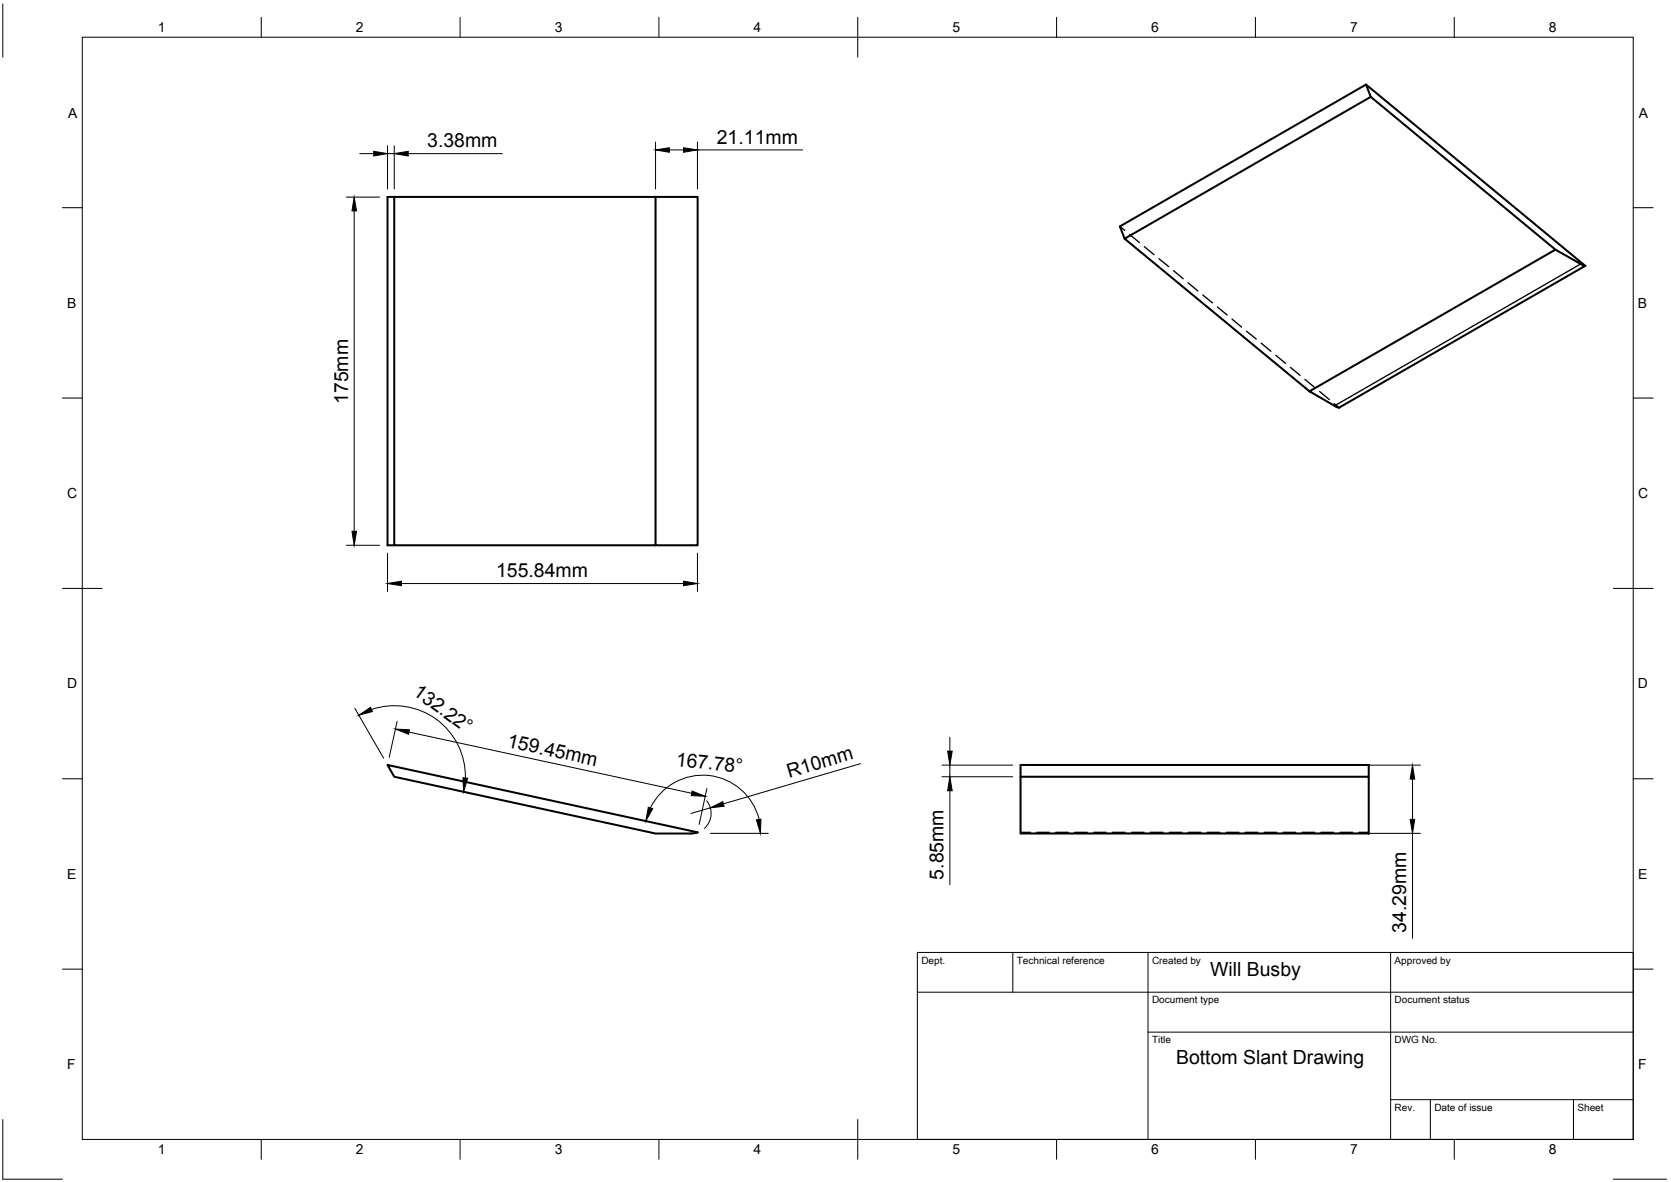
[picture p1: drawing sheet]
<svg xmlns="http://www.w3.org/2000/svg" width="420mm" height="297mm" viewBox="0 0 420 297" stroke-linecap="round" stroke-linejoin="round" font-family="sans-serif">
<!-- layer: MD_Visible -->
<path d="M343.5 21.3l1.2 3M99.1 49.5h-1.7v87.5h1.7M164.8 49.5h10.6v87.5h-76.3v-87.5h65.7v87.5M282.8 60l-1.2-3.1 61.9-35.6 55.1 45.5-61.9 35.6-1.1-.4M391.1 62.7l6.4 3.6M397.5 66.4l1.2 .4M329.3 98.3l61.8-35.6-46.4-38.4-61.9 35.7 46.5 38.3 6.3 3.7M256.6 195.2h87.6v14.3h-87.6zM256.6 195.2v-3h87.6v3M175.4 209.2l-78-17 1.7 3 65.7 14.3h9M175.5 209.2l-1.7 .2" fill="none" stroke="#000" stroke-width=".51"/>
<!-- layer: MD_Hidden -->
<g fill="none" stroke="#000" stroke-width=".34">
<path d="M281.6 56.9l1.2 1M284 58.9l2.5 2.1M287.7 62l2.5 2M291.4 65l2.5 2M295.1 68l2.4 2.1M298.7 71.1l2.5 2M302.4 74.1l2.5 2M306.1 77.1l2.5 2.1M309.8 80.2l2.4 2M313.4 83.2l2.5 2M317.1 86.2l2.5 2.1M320.8 89.3l2.4 2"/>
<path d="M324.5 92.3l2.4 2M328.1 95.3l2.5 2.1M331.8 98.4l2.4 2M335.5 101.4l1.2 1M256.6 209.2h2.5M260.7 209.2h3.1M265.5 209.2h3.1M270.2 209.2h3.2M275 209.2h3.2M279.7 209.2h3.2M284.5 209.2h3.2M289.2 209.2h3.2"/>
<path d="M294 209.2h3.2M298.8 209.2h3.2M303.6 209.2h3.1M308.3 209.2h3.2M313.1 209.2h3.2M317.9 209.2h3.1M322.6 209.2h3.2M327.4 209.2h3.2M332.1 209.2h3.2M336.9 209.2h3.2M341.7 209.2h2.5"/>
</g>
<!-- layer: MD_Visible Narrow -->
<path d="M397.5 66.3l-61.9 35.7" fill="none" stroke="#000" stroke-width=".34"/>
<!-- layer: BORDER -->
<g fill="none" stroke="#000" stroke-width=".25">
<path d="M.7 1v13.4M20.7 9.4h390v276.9h-390zM65.7 4.4v5M115.7 4.4v5M165.7 4.4v5M215.7 4.4v10M265.7 4.4v5M315.7 4.4v5M365.7 4.4v5M15.7 52.2h5M410.7 52.2h5M15.7 100h5"/>
<path d="M410.7 100h5M15.7 147.9h10M405.7 147.9h10M15.7 195.7h5M410.7 195.7h5M15.7 243.5h5M410.7 243.5h5M.7 281.3v15h15M65.7 286.3v5M115.7 286.3v5M165.7 286.3v5M215.7 281.3v10"/>
<path d="M265.7 286.3v5M315.7 286.3v5M365.7 286.3v5M405.7 296.3h13.3"/>
</g>
<!-- layer: TITLEBLOCK -->
<path d="M230.7 239.4h180v46.9h-180zM254.7 239.4v9.9M288.7 239.4v46.9M349.7 239.4v46.9M230.7 249.3h180M288.7 259.4h122M349.7 276.4h61M359.6 276.4v9.9M395.6 276.4v9.9" fill="none" stroke="#000" stroke-width=".25"/>
<!-- layer: 0 -->
<g fill="none" stroke="#000" stroke-width=".25">
<path d="M90.5 38.6h3.5M97.4 36.6v10.9M97.4 38.6h1.7M99.1 36.6v10.9M102.6 38.6h23.7M164.8 35.7v11.8M168.3 37.7h3.6M175.4 35.7v11.8M175.4 37.7h26.4M87.1 49.5h8.3M89.1 53v80.5M87.1 137h8.3"/>
<path d="M97.4 139v9.6M175.4 139v9.6M101 146.6h70.9M89.2 178l7.3 12.5M93.4 178.3a17.8 17.8 0 0 1 23.6 17.2M99.9 181.3l-2 9M102.9 184l71 15.3M177.7 198.2l-1.9 9M216.4 191.9l-34.5 10.1M236.8 192.3h17.8M236.8 195.2h17.8M238.8 185.3v3.5"/>
<path d="M238.8 192.3v2.9M238.8 198.7v23.6M258.6 192.3h98.6M355.2 195.8v10.1M163.5 203a14.6 14.6 0 0 1 14.7-8.1 14.6 14.6 0 0 1 12.7 11M177.7 201.2a5.1 5.1 0 0 1-.6 7M178.5 203l-4.8 1.4M178.6 209.4h14.6M258.6 209.4h98.6M355.2 209.4v26.4"/>
</g>
<g fill="#000" stroke="#000" stroke-width=".25">
<path d="M94 38l3.4 .6-3.4 .6zM99.1 38.6l3.5-.6v1.2zM164.8 37.7l3.5-.6v1.2zM171.9 37.1l3.5 .6-3.5 .6zM89.1 49.5l.5 3.5h-1.1zM88.5 133.5h1.1l-.5 3.5zM97.4 146.6l3.6-.5v1.1zM171.9 146.1l3.5 .5-3.5 .6zM90.2 179.7l3-1.9 .4 1zM99.4 183.2l3.5 .2-.2 1.1zM116.4 195.5l1.2 .1-1 3.4zM174 198.8l3.3 1.3-3.5-.2z"/>
<path d="M238.3 188.8h1.1l-.6 3.5zM238.8 195.2l.6 3.5h-1.1zM355.2 192.3l.5 3.5h-1.1zM163 202.9l1.1 .3-1.7 3.1zM178.5 203l3.2-1.5 .4 1.1zM190.2 206l1.1-.1-.1 3.5zM354.6 205.9h1.1l-.5 3.5z"/>
</g>
<g font-size="4.9">
<text x="107.4" y="37">3.38mm</text>
<text x="180.2" y="36.2">21.11mm</text>
<text x="87.5" y="101.5" transform="rotate(-90 87.5 101.5)">175mm</text>
<text x="124.7" y="145.1">155.84mm</text>
<text x="103.7" y="174.5" transform="rotate(36 103.7 174.5)">132.22°</text>
<text x="127.3" y="187.7" transform="rotate(12 127.3 187.7)">159.45mm</text>
<text x="169.8" y="192.5" transform="rotate(6 169.8 192.5)">167.78°</text>
<text x="198.4" y="195.5" transform="rotate(-16 198.4 195.5)">R10mm</text>
<text x="237.3" y="221.1" transform="rotate(-90 237.3 221.1)">5.85mm</text>
<text x="353.6" y="234.5" transform="rotate(-90 353.6 234.5)">34.29mm</text>
<text x="304.3" y="245.2">Will Busby</text>
<text x="295.7" y="267.5">Bottom Slant Drawing</text>
</g>
<g font-size="3.5">
<text x="39.7" y="8.1">1</text>
<text x="89.5" y="8.1">2</text>
<text x="139.5" y="8.1">3</text>
<text x="189.4" y="8.1">4</text>
<text x="239.5" y="8.1">5</text>
<text x="289.4" y="8.1">6</text>
<text x="339.5" y="8.1">7</text>
<text x="389.5" y="8.1">8</text>
<text x="17.1" y="29.5">A</text>
<text x="412.1" y="29.5">A</text>
<text x="16.9" y="77.3">B</text>
<text x="411.8" y="77.3">B</text>
<text x="16.9" y="125.2">C</text>
<text x="411.9" y="125.2">C</text>
<text x="16.9" y="173">D</text>
<text x="411.8" y="173">D</text>
<text x="16.9" y="220.9">E</text>
<text x="411.9" y="220.9">E</text>
<text x="16.9" y="268.7">F</text>
<text x="411.9" y="268.7">F</text>
<text x="39.7" y="290.1">1</text>
<text x="89.5" y="290.1">2</text>
<text x="139.5" y="290.1">3</text>
<text x="189.4" y="290.1">4</text>
<text x="239.5" y="290.1">5</text>
<text x="289.4" y="290.1">6</text>
<text x="339.5" y="290.1">7</text>
<text x="389.5" y="290.1">8</text>
</g>
<g font-size="2.5">
<text x="231.7" y="242.1">Dept.</text>
<text x="255.7" y="242.1">Technical reference</text>
<text x="289.7" y="242.1">Created by</text>
<text x="350.7" y="242.1">Approved by</text>
<text x="289.7" y="252.1">Document type</text>
<text x="350.7" y="252.1">Document status</text>
<text x="289.7" y="262.2">Title</text>
<text x="350.7" y="262.2">DWG No.</text>
<text x="350.7" y="279.1">Rev.</text>
<text x="360.7" y="279.1">Date of issue</text>
<text x="396.6" y="279.1">Sheet</text>
</g>
</svg>
